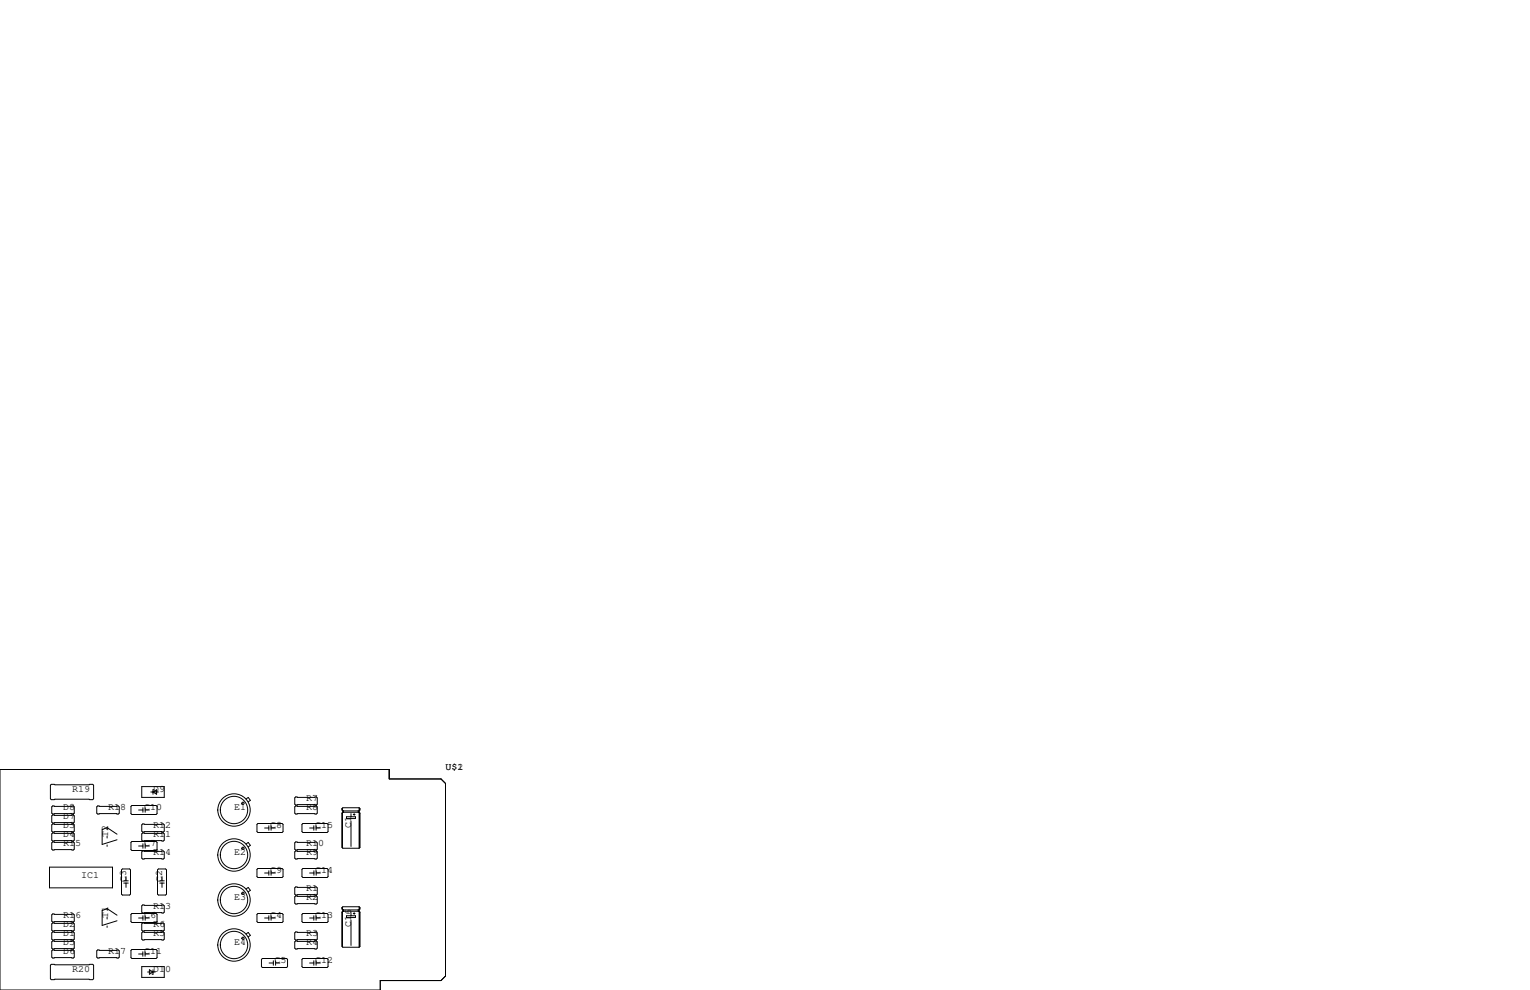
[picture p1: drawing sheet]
<svg xmlns="http://www.w3.org/2000/svg" width="432mm" height="279mm" viewBox="0 0 432 279" stroke-linecap="round" stroke-linejoin="round" font-family="sans-serif">
<g fill="none" stroke="#000" stroke-width=".28">
<path d="M0 217.2h109.9v2.6h14.6l1.2 1.3v54.4l-1.2 1.2h-17.2v2.7h-107.3zM14.5 221.4h11.7l.2 .2v3.8l-.2 .3h-11.7l-.3-.3v-3.8zM14.9 237.6h5.8l.3 .3v1.7l-.3 .3h-5.8l-.3-.3v-1.7zM14.9 235.1h5.8l.3 .2v1.8l-.3 .3h-5.8l-.3-.3v-1.8zM14.9 232.5h5.8l.3 .3v1.8l-.3 .2h-5.8l-.3-.2v-1.8zM14.9 227.5h5.8l.3 .2v1.8l-.3 .2h-5.8l-.3-.2v-1.8zM14.9 230h5.8l.3 .3v1.7l-.3 .3h-5.8l-.3-.3v-1.7zM27.6 227.5h5.8l.3 .2v1.8l-.3 .2h-5.8l-.3-.2v-1.8zM30.2 233.6l-1.4 .5v4.2l4.2-1.3M30.2 233.6v.4M30.2 235.9v.6M30.2 238.5v.4"/>
<path d="M30.2 233.6l2.8 1.8M37 227.6l.2-.3h6.9l.2 .3v2l-.2 .3h-6.9l-.2-.3zM37 237.7l.2-.2h6.9l.2 .2v2.1l-.2 .2h-6.9l-.2-.2zM39.1 228.6h1.2M39.1 238.8h1.2M40 222h6.4v3h-6.4zM40.3 232.5h5.8l.3 .3v1.8l-.3 .2h-5.8l-.3-.2v-1.8zM40.3 235.1h5.8l.3 .2v1.8l-.3 .3h-5.8l-.3-.3v-1.8zM40.3 228v1.2M40.3 238.1v1.3M41 228.6h1.2M41 228v1.2"/>
<path d="M41 238.1v1.3M41 238.8h1.2M42.5 223.5h2.2M43.2 223.5l1-.6v1.3zM43.4 222.9h-.2v1.3M69.4 238.2l.7-.4 .6 .8-.7 .4M69.4 225.5l.7-.4 .6 .8-.7 .4M72.5 232.7l.3-.3h6.8l.3 .3v2l-.3 .2h-6.8l-.3-.2zM74.7 233.7h1.2M75.9 233v1.3M76.5 233v1.3M76.5 233.7h1.2"/>
<path d="M83.4 224.9h5.9l.2 .3v1.7l-.2 .3h-5.9l-.2-.3v-1.7zM83.4 227.5h5.9l.2 .2v1.8l-.2 .2h-5.9l-.2-.2v-1.8zM83.4 237.6h5.9l.2 .3v1.7l-.2 .3h-5.9l-.2-.3v-1.7zM85.2 232.7l.3-.3h6.8l.3 .3v2l-.3 .2h-6.8l-.3-.2zM87.4 233.7h1.2M88.6 233v1.3M89.2 233v1.3M89.2 233.7h1.2M96.5 228.2v.4l.3 .3M96.5 229.5v9.6l.3 .3h4.5M96.5 228.2l.1 .4M96.5 229.5l.1 9.6"/>
<path d="M96.6 228.1v.6M96.6 229.4v9.9M96.8 229.2h4.5l.3 .3v9.6l-.3 .3M96.8 228.9v.3M96.8 229.2l-.3 .3M96.9 228.9v.3M97.8 230.5h2.5v.5h-2.5zM99.1 229.6v.9M99.1 231.8v7.1M99.7 229.9h.5M99.9 229.6v.5M101.1 228.9v.3"/>
<path d="M101.2 229v.1M101.3 228h-4.5l-.3 .2M101.3 228l.3 .2v.4l-.3 .3h-4.5M101.3 228v11.4M101.5 228.2v.4M101.5 229.5v9.6M14 244.7h17.8v5.9h-17.8zM14.9 257.9h5.8l.3 .3v1.8l-.3 .2h-5.8l-.3-.2v-1.8zM30.2 256.4l-1.4 .6v4.2l4.2-1.3M30.2 256.4l2.8 1.9M30.2 256.4v.4M30.2 258.8v.6"/>
<path d="M34.5 245.2h2.1l.2 .3v6.8l-.2 .3h-2.1l-.2-.3v-6.8zM34.9 249.2h1.3M34.9 248.6h1.3M35.6 247.4v1.2M35.6 249.2v1.2M37 258.1l.2-.3h6.9l.2 .3v2l-.2 .2h-6.9l-.2-.2zM39.1 259.1h1.2M40 255.7l.3-.3h5.8l.3 .3v1.7l-.3 .3h-5.8l-.3-.3zM40.3 240.2h5.8l.3 .2v1.8l-.3 .2h-5.8l-.3-.2v-1.8zM40.3 258.4v1.3M41 259.1h1.2M41 258.4v1.3"/>
<path d="M44.5 245.5l.2-.3h2l.3 .3v6.8l-.3 .3h-2l-.2-.3zM45.1 249.2h1.3M45.1 248.6h1.3M45.7 247.4v1.2M45.7 249.2v1.2M69.4 250.9l.7-.4 .6 .8-.7 .4M72.5 258.1l.3-.3h6.8l.3 .3v2l-.3 .2h-6.8l-.3-.2zM72.5 245.4l.3-.3h6.8l.3 .3v2l-.3 .2h-6.8l-.3-.2zM74.7 259.1h1.2M74.7 246.4h1.2M75.9 245.7v1.3M75.9 258.4v1.3"/>
<path d="M76.5 259.1h1.2M76.5 245.7v1.3M76.5 258.4v1.3M76.5 246.4h1.2M83.2 250.6l.2-.3h5.9l.2 .3v1.7l-.2 .3h-5.9l-.2-.3zM83.2 253.1l.2-.2h5.9l.2 .2v1.8l-.2 .2h-5.9l-.2-.2zM83.4 240.2h5.9l.2 .2v1.8l-.2 .2h-5.9l-.2-.2v-1.8zM85.2 245.4l.3-.3h6.8l.3 .3v2l-.3 .2h-6.8l-.3-.2zM85.2 258.1l.3-.3h6.8l.3 .3v2l-.3 .2h-6.8l-.3-.2zM87.4 259.1h1.2M87.4 246.4h1.2M88.6 258.4v1.3"/>
<path d="M88.6 245.7v1.3M89.2 258.4v1.3M89.2 259.1h1.2M89.2 246.4h1.2M89.2 245.7v1.3M96.5 256.2v.3l.3 .3M96.5 257.4v9.7l.3 .2h4.5M96.5 256.2l.1 .3M96.5 257.4l.1 9.7M96.6 256v.7M96.6 257.3v9.9M96.8 257.2l-.3 .2"/>
<path d="M96.8 257.2h4.5l.3 .2v9.7l-.3 .2M96.8 256.8v.4M96.9 256.8v.4M97.8 258.4h2.5v.6h-2.5zM99.1 257.6v.8M99.1 259.7v7.1M99.7 257.8h.5M99.9 257.6v.5M101.1 256.8v.4M101.2 256.9v.1M101.3 255.9h-4.5l-.3 .3M101.3 255.9l.3 .3v.3l-.3 .3h-4.5"/>
<path d="M101.3 255.9v11.4M101.5 256.2v.3M101.5 257.4v9.7M14.2 272.4l.3-.2h11.7l.2 .2v3.8l-.2 .3h-11.7l-.3-.3zM14.6 263.3l.3-.3h5.8l.3 .3v1.7l-.3 .3h-5.8l-.3-.3zM14.6 265.8l.3-.2h5.8l.3 .2v1.8l-.3 .2h-5.8l-.3-.2zM14.9 260.5h5.8l.3 .2v1.8l-.3 .3h-5.8l-.3-.3v-1.8zM14.9 268.1h5.8l.3 .3v1.7l-.3 .3h-5.8l-.3-.3v-1.7zM27.6 268.1h5.8l.3 .3v1.7l-.3 .3h-5.8l-.3-.3v-1.7zM30.2 261.3v.4M37 268.2l.2-.2h6.9l.2 .2v2.1l-.2 .2h-6.9l-.2-.2zM39.1 269.2h1.2"/>
<path d="M40 263.3l.3-.3h5.8l.3 .3v1.7l-.3 .3h-5.8l-.3-.3zM40 272.8h6.4v3h-6.4zM40 260.7l.3-.2h5.8l.3 .2v1.8l-.3 .3h-5.8l-.3-.3zM40.3 268.6v1.3M40.9 268.6v1.3M40.9 269.2h1.3M41.7 274.3h2.1M42.2 273.7l1 .6-1 .7zM43.2 273.7v1.3h-.3M69.4 263.6l.7-.4 .6 .8-.7 .4M73.8 270.8l.2-.3h6.9l.3 .3v2l-.3 .2h-6.9l-.2-.2zM75.9 271.8h1.2"/>
<path d="M77.1 271.1v1.3M77.8 271.8h1.2M77.8 271.1v1.3M83.2 263.3l.2-.3h5.9l.2 .3v1.7l-.2 .3h-5.9l-.2-.3zM83.2 265.8l.2-.2h5.9l.2 .2v1.8l-.2 .2h-5.9l-.2-.2zM85.2 270.8l.3-.3h6.8l.3 .3v2l-.3 .2h-6.8l-.3-.2zM87.4 271.8h1.2M88.6 271.1v1.3M89.2 271.1v1.3M89.2 271.8h1.2"/>
<circle cx="66" cy="228.6" r="4.6"/>
<circle cx="66" cy="228.6" r="3.9"/>
<circle cx="68.6" cy="239.4" r=".32"/>
<circle cx="68.6" cy="226.7" r=".32"/>
<circle cx="66" cy="241.3" r="4.6"/>
<circle cx="66" cy="241.3" r="3.9"/>
<circle cx="66" cy="254" r="3.9"/>
<circle cx="66" cy="254" r="4.6"/>
<circle cx="68.6" cy="252.1" r=".32"/>
<circle cx="66" cy="266.7" r="3.9"/>
<circle cx="66" cy="266.7" r="4.6"/>
<circle cx="68.6" cy="264.8" r=".32"/>
</g>
<g font-size="2.8">
<text x="125.7" y="217.2">U$1</text>
<text x="129.1" y="217.2">2</text>
<text x="20.3" y="223.5">R19</text>
<text x="43.2" y="223.5">D9</text>
<text x="86.4" y="226.1">R7</text>
<text x="17.8" y="233.7">D3</text>
<text x="17.8" y="231.1">D7</text>
<text x="17.8" y="228.6">D8</text>
<text x="30.5" y="228.6">R18</text>
<text x="40.6" y="228.6">C10</text>
<text x="43.2" y="233.7">R12</text>
<text x="66" y="228.6">E1</text>
<text x="76.2" y="233.7">C8</text>
<text x="86.4" y="228.6">R8</text>
<text x="88.9" y="233.7">C15</text>
<text x="99.1" y="233.7" transform="rotate(-90 99.1 233.7)">C1</text>
<text x="17.8" y="236.2">D4</text>
<text x="17.8" y="238.8">R15</text>
<text x="30.5" y="236.2" transform="rotate(-90 30.5 236.2)">T2</text>
<text x="40.6" y="238.8">C7</text>
<text x="43.2" y="236.2">R11</text>
<text x="86.4" y="238.8">R10</text>
<text x="43.2" y="241.3">R14</text>
<text x="66" y="241.3">E2</text>
<text x="86.4" y="241.3">R9</text>
<text x="22.9" y="247.6">IC1</text>
<text x="35.6" y="248.9" transform="rotate(-90 35.6 248.9)">C3</text>
<text x="45.7" y="248.9" transform="rotate(-90 45.7 248.9)">C2</text>
<text x="76.2" y="246.4">C9</text>
<text x="86.4" y="251.5">R1</text>
<text x="88.9" y="246.4">C14</text>
<text x="43.2" y="256.5">R13</text>
<text x="66" y="254">E3</text>
<text x="86.4" y="254">R2</text>
<text x="17.8" y="261.6">D2</text>
<text x="17.8" y="259.1">R16</text>
<text x="30.5" y="259.1" transform="rotate(-90 30.5 259.1)">T1</text>
<text x="40.6" y="259.1">C6</text>
<text x="43.2" y="261.6">R6</text>
<text x="76.2" y="259.1">C4</text>
<text x="88.9" y="259.1">C13</text>
<text x="99.1" y="261.6" transform="rotate(-90 99.1 261.6)">C16</text>
<text x="17.8" y="264.2">D1</text>
<text x="17.8" y="266.7">D5</text>
<text x="17.8" y="269.2">D6</text>
<text x="30.5" y="269.2">R17</text>
<text x="40.6" y="269.2">C11</text>
<text x="43.2" y="264.2">R5</text>
<text x="66" y="266.7">E4</text>
<text x="86.4" y="264.2">R3</text>
<text x="86.4" y="266.7">R4</text>
<text x="20.3" y="274.3">R20</text>
<text x="43.2" y="274.3">D10</text>
<text x="77.5" y="271.8">C5</text>
<text x="88.9" y="271.8">C12</text>
</g>
</svg>
